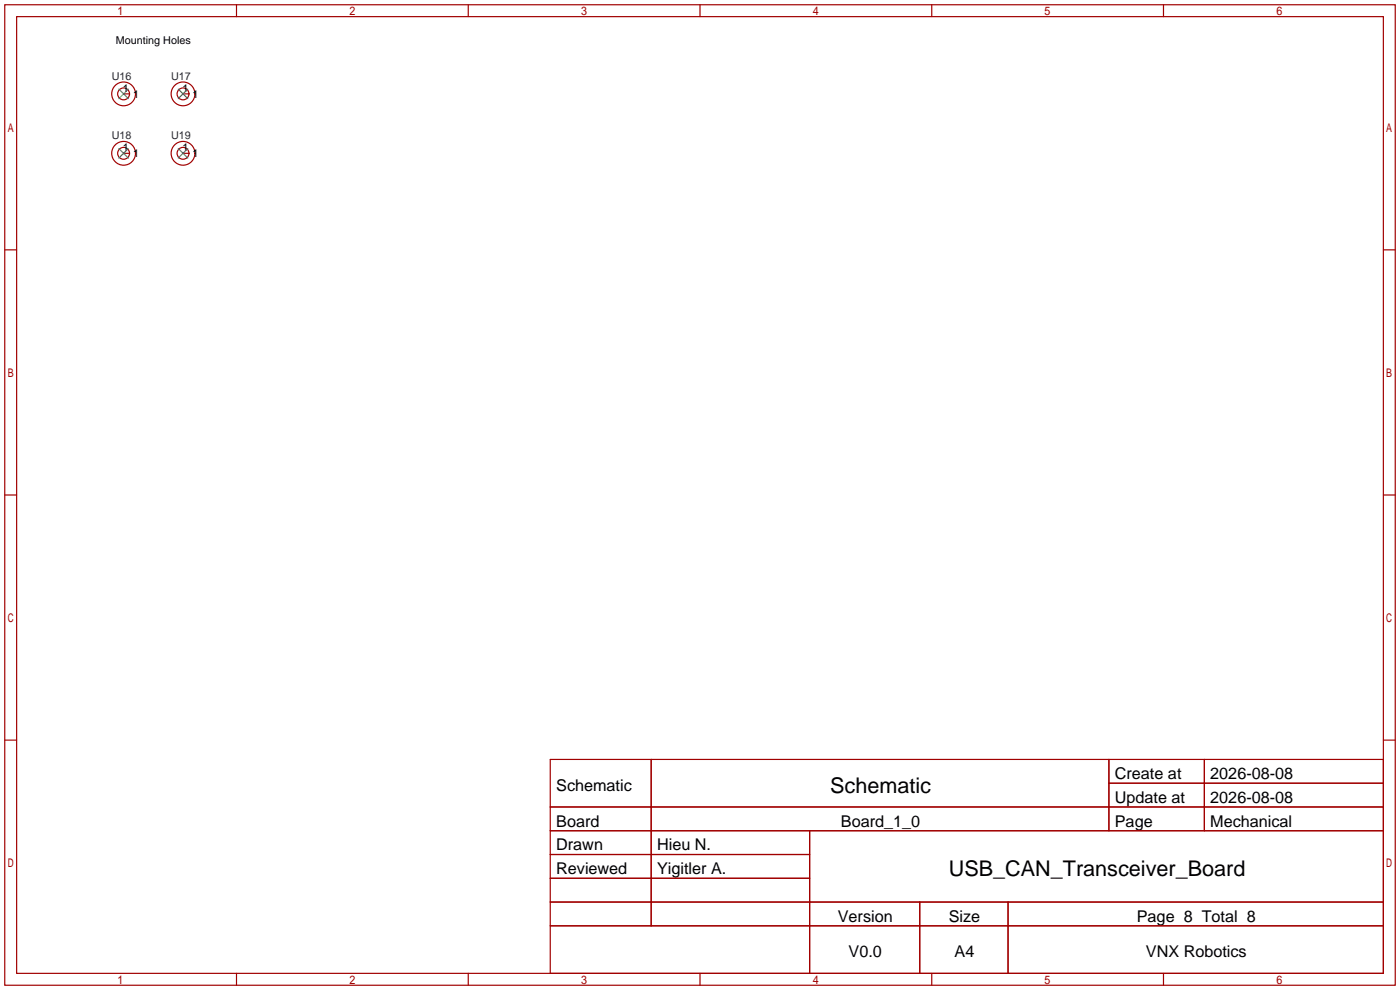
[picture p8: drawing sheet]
<svg xmlns="http://www.w3.org/2000/svg" width="299mm" height="212mm" viewBox="0 0 299 212" stroke-linecap="round" stroke-linejoin="round" font-family="sans-serif">
<g fill="none" stroke="#a10000" stroke-width=".25">
<path d="M1 1h297.2v209.6h-297.2zM3.6 3.6h292.1v204.4h-292.1zM50.5 1v2.6M100.1 1v2.6M149.6 1v2.6M199.1 1v2.6M248.7 1v2.6M26.4 20.1h1.3M26.4 32.8h1.3M39.1 20.1h1.3M39.1 32.8h1.3M1 53.4h2.6"/>
<path d="M295.7 53.4h2.5M1 105.8h2.6M295.7 105.8h2.5M1 158.2h2.6M295.7 158.2h2.5M117.6 162.3h178.1v45.7h-178.1zM117.6 172.5h178.1M117.6 177.5h178.1M139.2 162.3v35.6M173 177.5v30.5M237 162.3v15.2M237 167.4h58.7"/>
<path d="M257.4 162.3v15.2M117.6 182.6h55.4M117.6 192.8h178.1M117.6 187.7h55.4M117.6 197.9h178.1M196.6 192.8v15.2M215.4 192.8v15.2M50.5 208v2.6M100.1 208v2.6M149.6 208v2.6M199.1 208v2.6M248.7 208v2.6"/>
<circle cx="26.4" cy="32.8" r="2.54"/>
<circle cx="26.4" cy="20.1" r="2.54"/>
<circle cx="26.4" cy="32.8" r="1.27"/>
<circle cx="26.4" cy="20.1" r="1.27"/>
<circle cx="39.1" cy="32.8" r="2.54"/>
<circle cx="39.1" cy="20.1" r="2.54"/>
<circle cx="39.1" cy="32.8" r="1.27"/>
<circle cx="39.1" cy="20.1" r="1.27"/>
</g>
<path d="M25.4 19.1l2 2M27.4 19.1l-2 2M38.1 19.1l2 2M40.1 19.1l-2 2M25.4 31.8l2 2M27.4 31.8l-2 2M38.1 31.8l2 2M40.1 31.8l-2 2" fill="none" stroke="#3c3" stroke-width=".25"/>
<g font-size="4.6">
<text x="177.4" y="169.4">Schematic</text>
<text x="202.8" y="187.2">USB_CAN_Transceiver_Board</text>
</g>
<g font-size="3.5">
<text x="238.3" y="166.5">Create at</text>
<text x="258.7" y="166.5">2026-08-08</text>
<text x="118.9" y="169.1">Schematic</text>
<text x="238.3" y="171.6">Update at</text>
<text x="258.7" y="171.6">2026-08-08</text>
<text x="118.9" y="176.7">Board</text>
<text x="179.7" y="176.7">Board_1_0</text>
<text x="238.3" y="176.7">Page</text>
<text x="258.7" y="176.7">Mechanical</text>
<text x="118.9" y="181.8">Drawn</text>
<text x="140.4" y="181.8">Hieu N.</text>
<text x="118.9" y="186.8">Reviewed</text>
<text x="140.4" y="186.8">Yigitler A.</text>
<text x="179.1" y="197">Version</text>
<text x="202.8" y="197">Size</text>
<text x="243" y="197">Page 8 Total 8</text>
<text x="181.4" y="204.6">V0.0</text>
<text x="204" y="204.6">A4</text>
<text x="244.9" y="204.6">VNX Robotics</text>
</g>
<g font-size="2.3">
<text x="24.7" y="9.4">Mounting Holes</text>
<text x="26.3" y="19.6">1</text>
<text x="28.4" y="20.9">1</text>
<text x="39" y="19.6">1</text>
<text x="41.1" y="20.9">1</text>
<text x="26.3" y="32.3">1</text>
<text x="28.4" y="33.6">1</text>
<text x="39" y="32.3">1</text>
<text x="41.1" y="33.6">1</text>
</g>
<g font-size="2.3" fill="#000080">
<text x="23.9" y="17.1">U16</text>
<text x="36.6" y="17.1">U17</text>
<text x="23.9" y="29.8">U18</text>
<text x="36.6" y="29.8">U19</text>
</g>
</svg>
